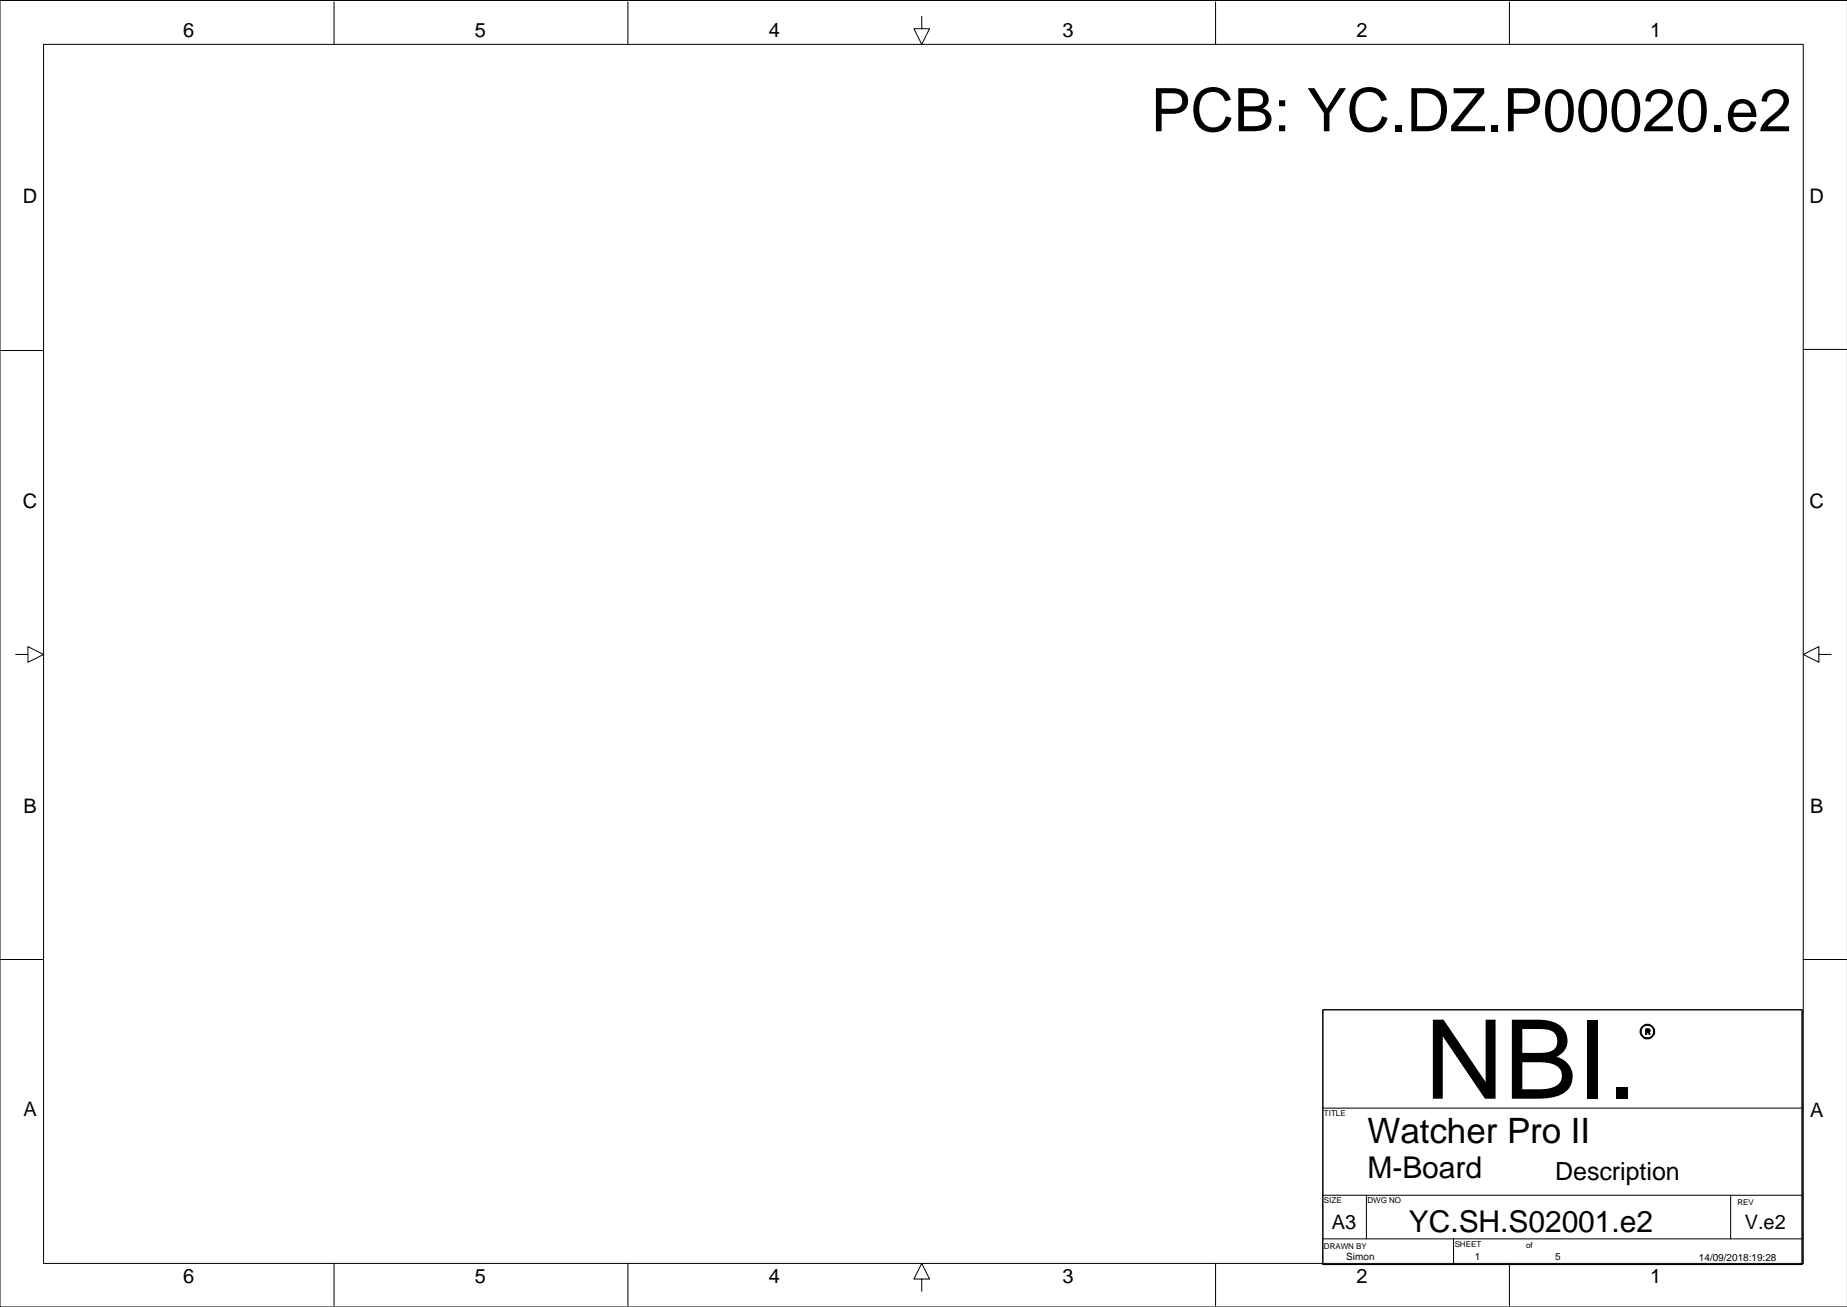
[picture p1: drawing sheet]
<svg xmlns="http://www.w3.org/2000/svg" width="420mm" height="297mm" viewBox="0 0 420 297" stroke-linecap="round" stroke-linejoin="round" font-family="sans-serif">
<g fill="none" stroke="#000" stroke-width=".23">
<path d="M9.9 10.1h400v277h-400zM75.9 .4v9.7M142.7 .4v9.7M209.5 3.7v2.8h1.8l-1.8 3.6-1.8-3.6h1.8M276.3 .4v9.7M343.1 .4v9.7M419.9 .1h-419.9v296.9h419.9M0 79.7h9.9M409.9 79.4h9.9M3.6 148.7h2.7v-1.7l3.6 1.7-3.6 1.8v-1.8M413.4 148.7v-1.7l-3.5 1.7 3.5 1.8v-1.8h2.8M0 218.1h9.9"/>
<path d="M409.9 218.1h9.9M300.7 229.5h108.9v57.9h-108.9zM300.7 251.8h108.9M300.7 271.6h108.9M310.6 271.6v9.9M393.4 271.6v9.9M75.9 287.1v9.7M142.7 287.1v9.7M209.5 290.7h1.8l-1.8-3.6-1.8 3.6h1.8v2.8M276.3 287.1v9.7M300.7 281.5h108.9M330.4 281.5v5.9"/>
<path d="M343.1 287.1v9.7"/>
</g>
<g fill="#000" stroke="#000" stroke-width=".23">
<path d="M374.1 233.8h.7l.3 .3v.2l-.3 .3 .3 .5h-.3l-.2-.5h-.3v.5h-.2v-.8h.7v-.2h-.5v.2h-.2z" fill-rule="evenodd"/>
<path d="M373 233.6a1.67 1.67 0 0 1 2.4-.6 1.67 1.67 0 0 1 .5 2.3 1.67 1.67 0 0 1-2.4 .5h1.3a1.45 1.45 0 0 0 .8-2.2 1.45 1.45 0 0 0-2.3 0 1.45 1.45 0 0 0 .8 2.2 1.4 1.4 0 0 1-1.3-.8 1.4 1.4 0 0 1 .2-1.4z" fill-rule="evenodd"/>
</g>
<text font-size="25" x="323.8" y="249.7">NBI.</text>
<text font-size="13.6" x="261.6" y="29.8">PCB: YC.DZ.P00020.e2</text>
<text font-size="8" x="310.8" y="259.7">Watcher Pro II</text>
<g font-size="6.8">
<text x="310.8" y="267.8">M-Board</text>
<text x="320.2" y="280">YC.SH.S02001.e2</text>
</g>
<text font-size="5.7" x="353.5" y="268.1">Description</text>
<g font-size="4.5">
<text x="41.7" y="8.4">6</text>
<text x="107.9" y="8.4">5</text>
<text x="174.7" y="8.4">4</text>
<text x="241.5" y="8.4">3</text>
<text x="308.3" y="8.4">2</text>
<text x="375.1" y="8.4">1</text>
<text x="5.2" y="46.2">D</text>
<text x="411.3" y="46.2">D</text>
<text x="5.2" y="115.6">C</text>
<text x="411.3" y="115.6">C</text>
<text x="5.3" y="184.9">B</text>
<text x="411.4" y="184.9">B</text>
<text x="5.3" y="253.7">A</text>
<text x="411.4" y="254">A</text>
<text x="302.7" y="279.3">A3</text>
<text x="396.6" y="279.3">V.e2</text>
<text x="41.7" y="291.5">6</text>
<text x="107.9" y="291.5">5</text>
<text x="174.7" y="291.5">4</text>
<text x="241.5" y="291.5">3</text>
<text x="308.3" y="291.5">2</text>
<text x="375.1" y="291.5">1</text>
</g>
<g font-size="2.3">
<text x="306" y="286.3">Simon</text>
<text x="335.2" y="286.3">1</text>
<text x="353.5" y="286.4">5</text>
<text x="386.1" y="286.6">14/09/2018:19:28</text>
</g>
<g font-size="1.8">
<text x="300.9" y="253.7">TITLE</text>
<text x="300.9" y="273.5">SIZE</text>
<text x="310.8" y="273.5">DWG NO</text>
<text x="394.9" y="273.8">REV</text>
<text x="300.9" y="283.9">DRAWN BY</text>
<text x="330.6" y="283.4">SHEET</text>
<text x="346.9" y="283.6">of</text>
</g>
</svg>
